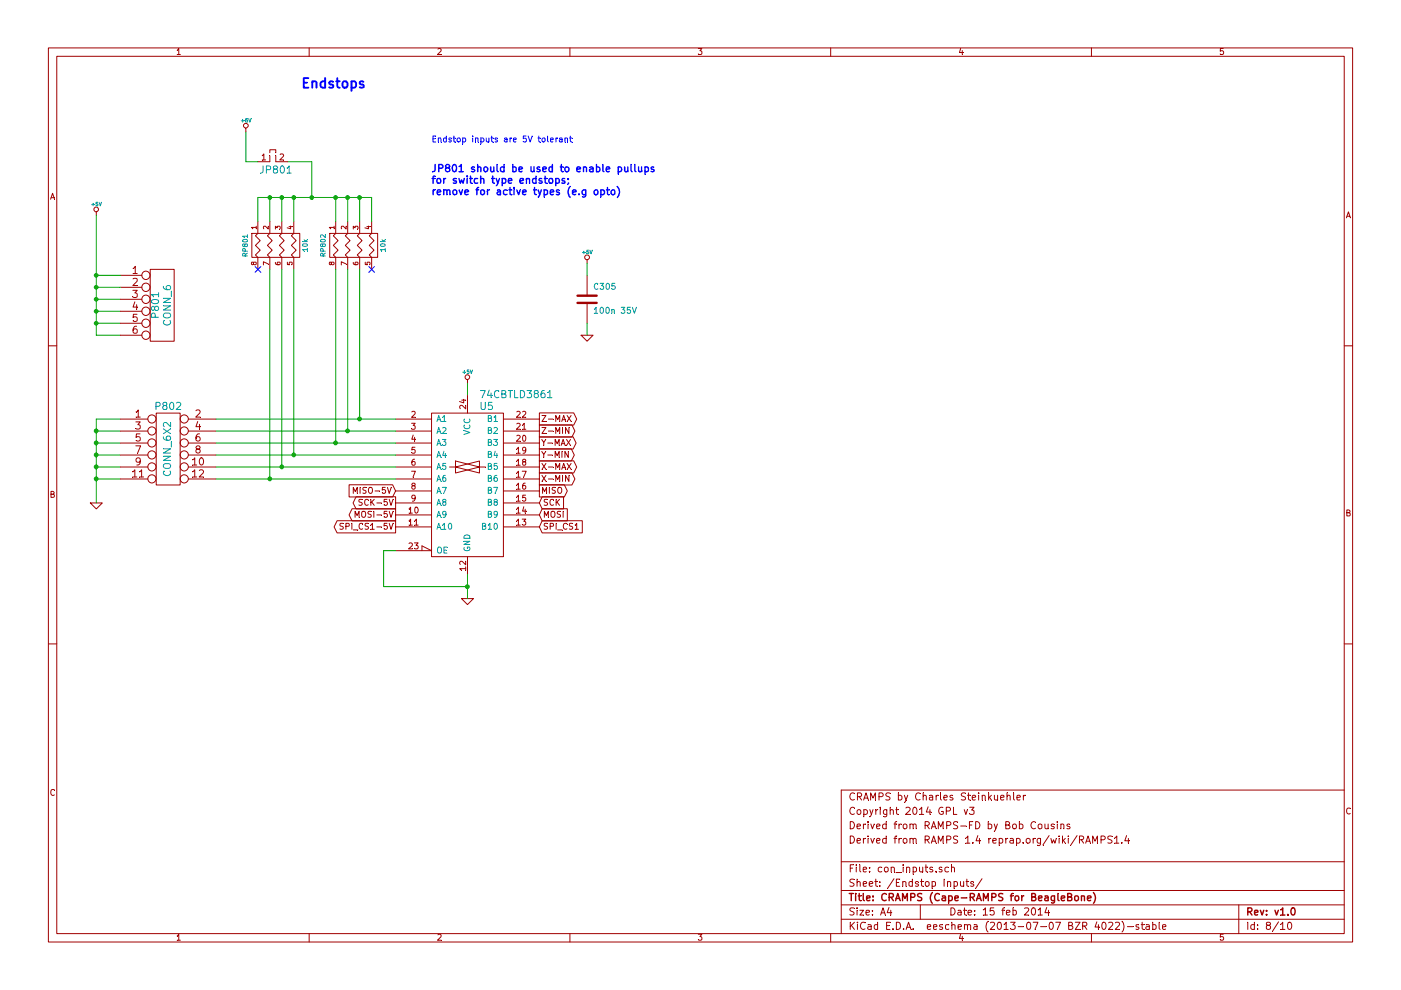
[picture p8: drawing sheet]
EESchema Schematic File Version 2
LIBS:power
LIBS:device
LIBS:transistors
LIBS:conn
LIBS:linear
LIBS:regul
LIBS:74xx
LIBS:cmos4000
LIBS:adc-dac
LIBS:memory
LIBS:xilinx
LIBS:special
LIBS:microcontrollers
LIBS:dsp
LIBS:microchip
LIBS:analog_switches
LIBS:motorola
LIBS:texas
LIBS:intel
LIBS:audio
LIBS:interface
LIBS:digital-audio
LIBS:philips
LIBS:display
LIBS:cypress
LIBS:siliconi
LIBS:opto
LIBS:atmel
LIBS:contrib
LIBS:valves
LIBS:RMC
LIBS:arduino_shieldsNCL
LIBS:opendous
LIBS:beaglebone
LIBS:beagleboneblack
LIBS:CRAMPS-cache
EELAYER 27 0
EELAYER END
$Descr A4 11693 8268
encoding utf-8
Sheet 8 10
Title "CRAMPS (Cape-RAMPS for BeagleBone)"
Date "15 feb 2014"
Rev "v1.0"
Comp ""
Comment1 "Derived from RAMPS 1.4 reprap.org/wiki/RAMPS1.4"
Comment2 "Derived from RAMPS-FD by Bob Cousins"
Comment3 "Copyright 2014 GPL v3"
Comment4 "CRAMPS by Charles Steinkuehler"
$EndDescr
$Comp
L GND #PWR096
U 1 1
P 4900 2800
F 0 "#PWR096" H 4900 2800 30  0001 C CNN
F 1 "GND" H 4900 2730 30  0001 C CNN
F 2 "" H 4900 2800 60  0001 C CNN
F 3 "" H 4900 2800 60  0001 C CNN
	1    4900 2800
	1    0    0    -1  
$EndComp
$Comp
L C C305
U 1 1
P 4900 2500
F 0 "C305" H 4950 2600 50  0000 L CNN
F 1 "100n 35V" H 4950 2400 50  0000 L CNN
F 2 "" H 4900 2500 60  0001 C CNN
F 3 "" H 4900 2500 60  0001 C CNN
F 4 "Taiyo Yuden" H 6250 6550 60  0001 C CNN "Mfg"
F 5 "GMK212BJ104KGHT" H 6250 6550 60  0001 C CNN "PartNo"
	1    4900 2500
	1    0    0    -1  
$EndComp
$Comp
L +5V #PWR097
U 1 1
P 800 1800
F 0 "#PWR097" H 800 1890 20  0001 C CNN
F 1 "+5V" H 800 1890 30  0000 C CNN
F 2 "" H 800 1800 60  0001 C CNN
F 3 "" H 800 1800 60  0001 C CNN
	1    800  1800
	1    0    0    -1  
$EndComp
$Comp
L GND #PWR098
U 1 1
P 3900 5000
F 0 "#PWR098" H 3900 5000 30  0001 C CNN
F 1 "GND" H 3900 4930 30  0001 C CNN
F 2 "" H 3900 5000 60  0001 C CNN
F 3 "" H 3900 5000 60  0001 C CNN
	1    3900 5000
	1    0    0    -1  
$EndComp
Text Notes 3600 1200 0    50   ~ 0
Endstop inputs are 5V tolerant
Text Notes 3050 750  2    80   ~ 16
Endstops
$Comp
L GND #PWR099
U 1 1
P 800 4200
F 0 "#PWR099" H 800 4200 30  0001 C CNN
F 1 "GND" H 800 4130 30  0001 C CNN
F 2 "" H 800 4200 60  0001 C CNN
F 3 "" H 800 4200 60  0001 C CNN
	1    800  4200
	1    0    0    -1  
$EndComp
$Comp
L R_PACK4 RP801
U 1 1
P 2500 2050
F 0 "RP801" H 2500 2500 40  0000 C CNN
F 1 "10k" H 2500 2000 40  0000 C CNN
F 2 "" H 2500 2050 60  0000 C CNN
F 3 "" H 2500 2050 60  0000 C CNN
F 4 "Bourns" H 6250 6550 60  0001 C CNN "Mfg"
F 5 "CAT16-103J4LF" H 6250 6550 60  0001 C CNN "PartNo"
	1    2500 2050
	0    -1   1    0   
$EndComp
$Comp
L R_PACK4 RP802
U 1 1
P 3150 2050
F 0 "RP802" H 3150 2500 40  0000 C CNN
F 1 "10k" H 3150 2000 40  0000 C CNN
F 2 "" H 3150 2050 60  0000 C CNN
F 3 "" H 3150 2050 60  0000 C CNN
F 4 "Bourns" H 6250 6550 60  0001 C CNN "Mfg"
F 5 "CAT16-103J4LF" H 6250 6550 60  0001 C CNN "PartNo"
	1    3150 2050
	0    -1   1    0   
$EndComp
NoConn ~ 2150 2250
$Comp
L +5V #PWR0100
U 1 1
P 2050 1100
F 0 "#PWR0100" H 2050 1190 20  0001 C CNN
F 1 "+5V" H 2050 1190 30  0000 C CNN
F 2 "" H 2050 1100 60  0001 C CNN
F 3 "" H 2050 1100 60  0001 C CNN
	1    2050 1100
	1    0    0    -1  
$EndComp
$Comp
L JUMP_MINI JP801
U 1 1
P 2300 1350
F 0 "JP801" H 2300 1275 60  0000 C CNN
F 1 "JUMP_MINI" H 2325 1525 60  0001 C CNN
F 2 "~" H 2300 1350 60  0000 C CNN
F 3 "~" H 2300 1350 60  0000 C CNN
F 4 "Harwin" H 6250 6550 60  0001 C CNN "Mfg"
F 5 "M20-9990245" H 6250 6550 60  0001 C CNN "PartNo"
	1    2300 1350
	1    0    0    -1  
$EndComp
$Comp
L CONN_6X2 P802
U 1 1
P 1400 3750
F 0 "P802" H 1400 4100 60  0000 C CNN
F 1 "CONN_6X2" V 1400 3750 60  0000 C CNN
F 2 "" H 1400 3750 60  0000 C CNN
F 3 "" H 1400 3750 60  0000 C CNN
F 4 "Harwin" H 6250 6550 60  0001 C CNN "Mfg"
F 5 "M20-9980645" H 6250 6550 60  0001 C CNN "PartNo"
	1    1400 3750
	1    0    0    -1  
$EndComp
$Comp
L CONN_6 P801
U 1 1
P 1350 2550
F 0 "P801" V 1300 2550 60  0000 C CNN
F 1 "CONN_6" V 1400 2550 60  0000 C CNN
F 2 "" H 1350 2550 60  0000 C CNN
F 3 "" H 1350 2550 60  0000 C CNN
F 4 "Harwin" H 6250 6550 60  0001 C CNN "Mfg"
F 5 "M20-9990645" H 6250 6550 60  0001 C CNN "PartNo"
	1    1350 2550
	1    0    0    -1  
$EndComp
Text Notes 3600 1450 0    60   ~ 12
JP801 should be used to enable pullups \nfor switch type endstops; \nremove for active types (e.g opto)
$Comp
L 74CBTLV3861 U5
U 1 1
P 3900 4000
F 0 "U5" H 4000 4600 60  0000 L CNN
F 1 "74CBTLD3861" H 4000 4700 60  0000 L CNN
F 2 "~" H 3900 4000 60  0000 C CNN
F 3 "~" H 3900 4000 60  0000 C CNN
F 4 "TI" H 6250 6550 60  0001 C CNN "Mfg"
F 5 "SN74CBTD3861DBQR" H 6250 6550 60  0001 C CNN "PartNo"
	1    3900 4000
	1    0    0    -1  
$EndComp
Text GLabel 4500 3500 2    50   Output ~ 0
Z-MAX
Text GLabel 4500 3600 2    50   Output ~ 0
Z-MIN
Text GLabel 4500 3800 2    50   Output ~ 0
Y-MIN
Text GLabel 4500 3700 2    50   Output ~ 0
Y-MAX
Text GLabel 4500 3900 2    50   Output ~ 0
X-MAX
Text GLabel 4500 4000 2    50   Output ~ 0
X-MIN
$Comp
L +5V #PWR0101
U 1 1
P 3900 3200
F 0 "#PWR0101" H 3900 3290 20  0001 C CNN
F 1 "+5V" H 3900 3290 30  0000 C CNN
F 2 "" H 3900 3200 60  0001 C CNN
F 3 "" H 3900 3200 60  0001 C CNN
	1    3900 3200
	1    0    0    -1  
$EndComp
$Comp
L +5V #PWR0102
U 1 1
P 4900 2200
F 0 "#PWR0102" H 4900 2290 20  0001 C CNN
F 1 "+5V" H 4900 2290 30  0000 C CNN
F 2 "" H 4900 2200 60  0001 C CNN
F 3 "" H 4900 2200 60  0001 C CNN
	1    4900 2200
	1    0    0    -1  
$EndComp
NoConn ~ 3100 2250
Text GLabel 3300 4300 0    50   Output ~ 0
MOSI-5V
Text GLabel 3300 4200 0    50   Output ~ 0
SCK-5V
Text GLabel 3300 4100 0    50   Input ~ 0
MISO-5V
Text GLabel 3300 4400 0    50   Output ~ 0
SPI_CS1-5V
Text GLabel 4500 4300 2    50   Input ~ 0
MOSI
Text GLabel 4500 4200 2    50   Input ~ 0
SCK
Text GLabel 4500 4100 2    50   Output ~ 0
MISO
Text GLabel 4500 4400 2    50   Input ~ 0
SPI_CS1
Wire Wire Line
	800  3500 800  4200
Wire Wire Line
	4900 2800 4900 2700
Wire Wire Line
	3900 3300 3900 3200
Wire Wire Line
	4900 2300 4900 2200
Wire Wire Line
	1800 3700 3300 3700
Wire Wire Line
	2150 1850 2150 1650
Wire Wire Line
	2800 1650 2800 1850
Wire Wire Line
	2900 1650 2900 1850
Connection ~ 2800 1650
Wire Wire Line
	2450 1650 2450 1850
Connection ~ 2450 1650
Wire Wire Line
	2350 1650 2350 1850
Connection ~ 2350 1650
Wire Wire Line
	2250 1850 2250 1650
Connection ~ 2250 1650
Wire Wire Line
	2400 1350 2600 1350
Wire Wire Line
	2600 1350 2600 1650
Connection ~ 2600 1650
Wire Wire Line
	2050 1100 2050 1350
Wire Wire Line
	2050 1350 2150 1350
Wire Wire Line
	3000 1650 3000 1850
Connection ~ 2900 1650
Wire Wire Line
	1000 4000 800  4000
Wire Wire Line
	800  3900 1000 3900
Connection ~ 800  4000
Wire Wire Line
	1000 3800 800  3800
Connection ~ 800  3900
Wire Wire Line
	1000 3700 800  3700
Connection ~ 800  3800
Wire Wire Line
	1000 3600 800  3600
Connection ~ 800  3700
Wire Wire Line
	1000 3500 800  3500
Connection ~ 800  3600
Wire Wire Line
	1800 3600 3300 3600
Wire Wire Line
	1800 3500 3300 3500
Wire Wire Line
	1800 3800 3300 3800
Wire Wire Line
	1800 3900 3300 3900
Wire Wire Line
	1800 4000 3300 4000
Wire Wire Line
	1000 2300 800  2300
Wire Wire Line
	800  1800 800  2800
Wire Wire Line
	800  2400 1000 2400
Connection ~ 800  2300
Wire Wire Line
	800  2500 1000 2500
Connection ~ 800  2400
Wire Wire Line
	800  2600 1000 2600
Connection ~ 800  2500
Wire Wire Line
	800  2700 1000 2700
Connection ~ 800  2600
Wire Wire Line
	800  2800 1000 2800
Connection ~ 800  2700
Wire Wire Line
	2150 1650 3100 1650
Wire Wire Line
	3100 1650 3100 1850
Connection ~ 3000 1650
Wire Wire Line
	3900 4800 3900 5000
Wire Wire Line
	3300 4600 3200 4600
Wire Wire Line
	3200 4600 3200 4900
Wire Wire Line
	3200 4900 3900 4900
Connection ~ 3900 4900
Wire Wire Line
	2250 2250 2250 4000
Connection ~ 2250 4000
Wire Wire Line
	2350 2250 2350 3900
Connection ~ 2350 3900
Wire Wire Line
	2450 2250 2450 3800
Connection ~ 2450 3800
Wire Wire Line
	2800 2250 2800 3700
Connection ~ 2800 3700
Wire Wire Line
	2900 2250 2900 3600
Connection ~ 2900 3600
Wire Wire Line
	3000 2250 3000 3500
Connection ~ 3000 3500
$EndSCHEMATC
